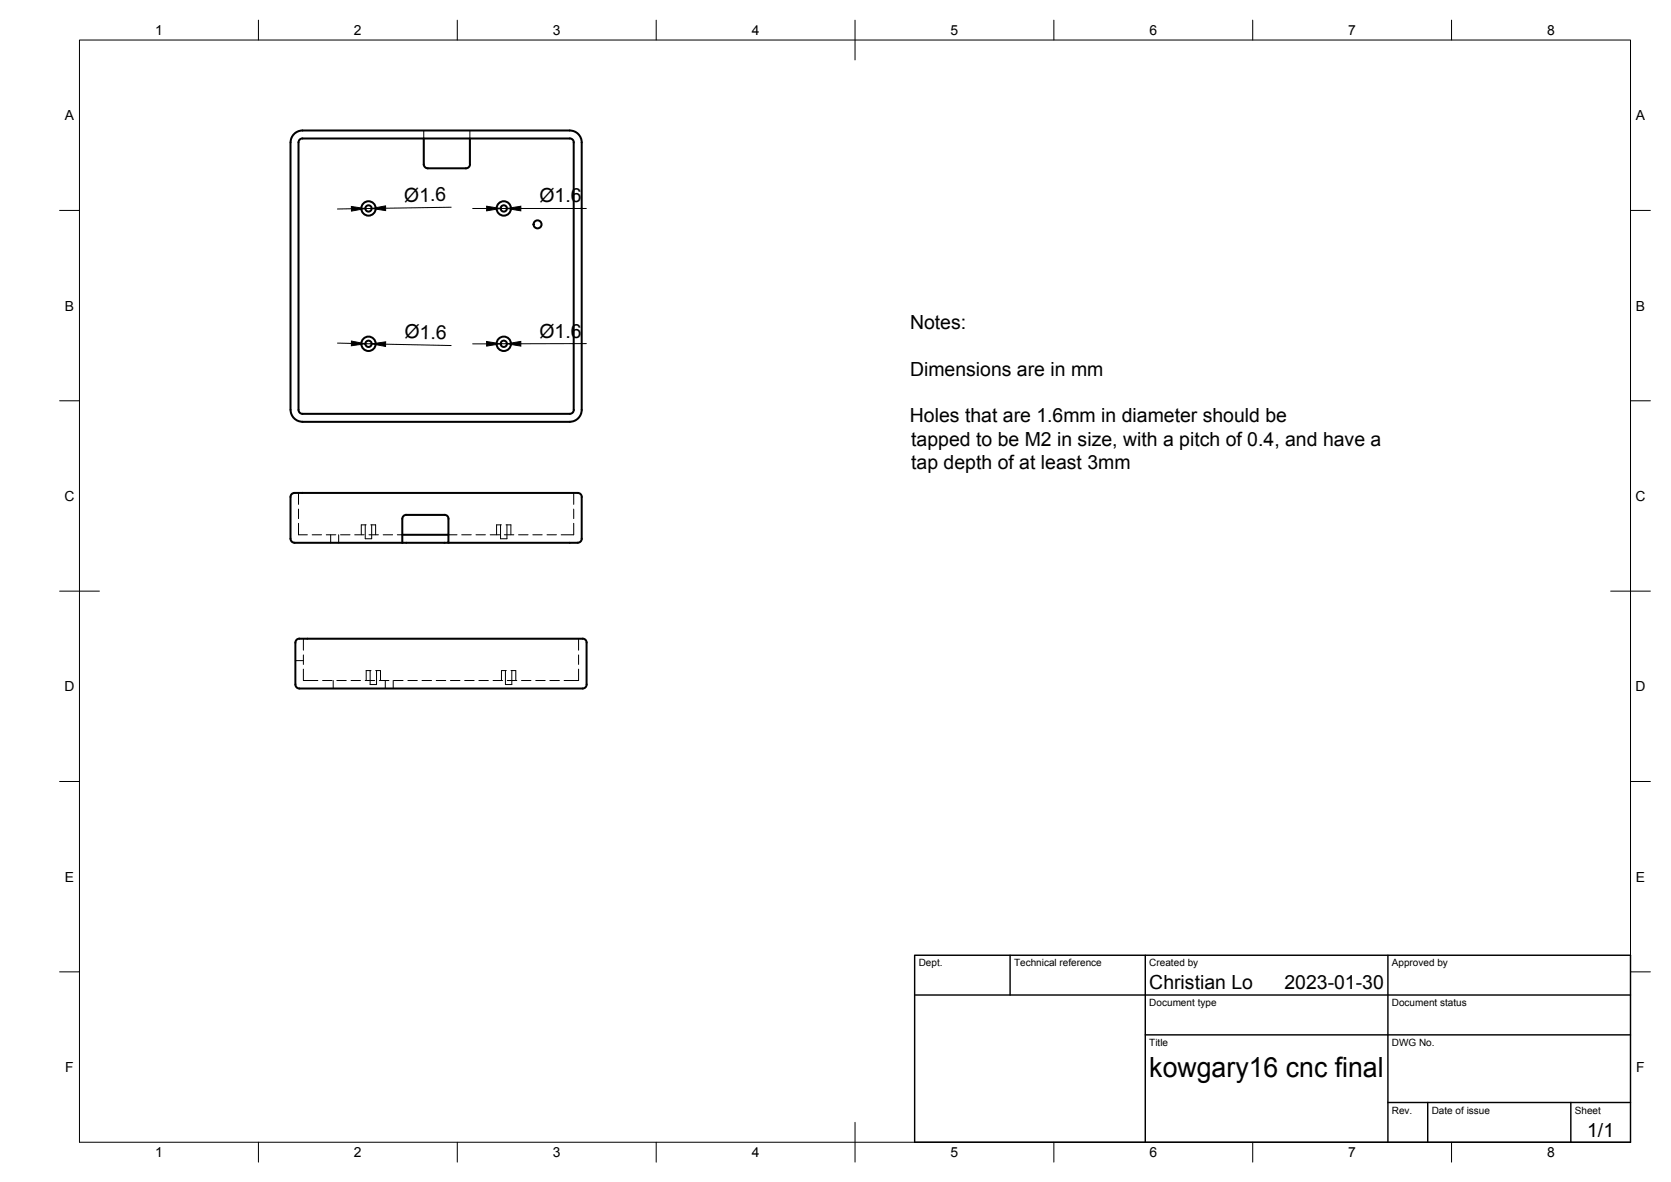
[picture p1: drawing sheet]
<svg xmlns="http://www.w3.org/2000/svg" width="420mm" height="297mm" viewBox="0 0 420 297" stroke-linecap="round" stroke-linejoin="round" font-family="sans-serif">
<!-- layer: Visible -->
<g fill="none" stroke="#000" stroke-width=".51">
<path d="M73 35.8v67.2M73.1 35.8a2.99 2.99 0 0 1 3-3h67.2a2.99 2.99 0 0 1 3 3M75.1 35.8v67.2M76.1 34.8h67.2M76.1 34.8a1.01 1.01 0 0 0-1 1M106.6 34.8v6.5a1.01 1.01 0 0 0 .9 1h9.7a1.01 1.01 0 0 0 1-1v-6.5M143.3 34.8a1.01 1.01 0 0 1 1 1M144.3 35.8v67.2M146.3 35.8v67.2M73.1 103a2.99 2.99 0 0 0 3 3h67.2a3 3 0 0 0 3-3M75.1 103a1.01 1.01 0 0 0 1 1h67.2a1.01 1.01 0 0 0 1-1M101.2 134.4h11.6"/>
<path d="M101.2 136.4h-26.3a1.52 1.52 0 0 1-1.9-1v-10.5a1.51 1.51 0 0 1 1.9-1h69.5a1.81 1.81 0 0 1 1.8 .6l.1 10.9a1.37 1.37 0 0 1-1.6 1h-31.9M102.2 129.4h9.6M102.2 129.4a1.01 1.01 0 0 0-1 1v6M111.8 129.4a.97 .97 0 0 1 1 1v6h-11.6M75.3 173h71.2M75.3 160.5h71.2M75.3 160.5a1.01 1.01 0 0 0-1 1v10.5a1.01 1.01 0 0 0 1 1M146.5 160.5a1.01 1.01 0 0 1 1 1M147.5 161.5v10.5M147.5 172a1.01 1.01 0 0 1-1 1"/>
<circle cx="92.7" cy="52.4" r="1.81"/>
<circle cx="92.7" cy="52.4" r=".79"/>
<circle cx="126.7" cy="52.4" r="1.81"/>
<circle cx="126.7" cy="52.4" r=".79"/>
<circle cx="135.2" cy="56.4" r="1.01"/>
<circle cx="92.7" cy="86.4" r="1.81"/>
<circle cx="92.7" cy="86.4" r=".79"/>
<circle cx="126.7" cy="86.4" r="1.81"/>
<circle cx="126.7" cy="86.4" r=".79"/>
</g>
<!-- layer: Hidden -->
<g fill="none" stroke="#000" stroke-width=".25">
<path d="M106.6 32.8v2M118.2 32.8v2M75.1 131.5v2.9h2.2M75.1 123.9v2.9M75.1 127.9v2.4M78.5 134.4h2.4M82 134.4h2.4M83.1 134.4v2M85.2 134.4v2M85.6 134.4h2.4M89.2 134.4h2.4M91.8 131.9v3.5h1.7v-3.5"/>
<path d="M92.1 131.9h-1.3v2.5M92.8 134.4h2.3M93.2 131.9h1.2v2.5M96.4 134.4h2.3M99.9 134.4h1.3M112.8 134.4h2.1M116.1 134.4h2.4M119.7 134.4h2.3M123.3 134.4h2.3M125.9 131.9v3.5h1.6v-3.5M126.1 131.9h-1.2v2.5M126.8 134.4h2.4"/>
<path d="M127.3 131.9h1.2v2.5M130.4 134.4h2.4M134 134.4h2.3M137.5 134.4h2.4M144.3 131.5v2.9h-3.2M144.3 123.9v2.9M144.3 127.9v2.4M74.3 166h2M76.3 168.2v2.8h3.6M76.3 160.5v2.9M76.3 164.6v2.4M81.1 171h2.4"/>
<path d="M83.8 171v2M84.7 171h2.4M88.3 171h2.3M91.8 171h2.4M93.1 168.5v3.5h1.6v-3.5M93.3 168.5h-1.2v2.5M94.5 168.5h1.2v2.5M95.4 171h2.4M96.9 171v2M98.9 171v2M99 171h2.3M102.6 171h2.3"/>
<path d="M106.1 171h2.4M109.7 171h2.4M113.3 171h2.4M116.8 171h2.4M120.4 171h2.4M124 171h2.4M127.1 168.5v3.5h1.6v-3.5M127.3 168.5h-1.2v2.5M127.6 171h2.3M128.5 168.5h1.2v2.5M131.1 171h2.4M134.7 171h2.4"/>
<path d="M138.3 171h2.4M145.5 168.2v2.8h-3.7M145.5 160.5v2.9M145.5 164.6v2.4"/>
</g>
<!-- layer: BORDER -->
<g fill="none" stroke="#000" stroke-width=".25">
<path d="M20 10.1h390v276.9h-390zM65 5.1v5M115 5.1v5M165 5.1v5M215 5.1v10M265 5.1v5M315 5.1v5M365 5.1v5M15 52.9h5M410 52.9h5M15 100.7h5M410 100.7h5"/>
<path d="M15 148.6h10M405 148.6h10M15 196.4h5M410 196.4h5M15 244.2h5M410 244.2h5M65 287v5M115 287v5M165 287v5M215 282.1v9.9M265 287v5M315 287v5"/>
<path d="M365 287v5"/>
</g>
<!-- layer: TITLEBLOCK -->
<path d="M230 240.1h180v46.9h-180zM230 250h180M254 240.1v9.9M288 240.1v46.9M349 240.1v46.9M288 260.1h122M349 277.1h61M359 277.1v9.9M395 277.1v9.9" fill="none" stroke="#000" stroke-width=".36"/>
<!-- layer: FD_Dimensions -->
<path d="M88.3 52.5h-3.4M93.5 52.4h-1.6M113.4 52.1l-16.4 .2M118.9 52.4h3.5M125.9 52.4h1.5M131 52.4h16.4M84.9 86.2l3.4 .1M91.9 86.4h1.6M96.9 86.5l16.5 .3M118.9 86.4h3.5M125.9 86.4h1.5M147.4 86.3l-16.4 .1" fill="none" stroke="#000" stroke-width=".25"/>
<path d="M88.3 51.9l3.6 .5-3.5 .7zM93.5 52.4l3.4-.7 .1 1.2zM122.4 51.8l3.5 .6-3.5 .6zM127.4 52.4l3.6-.6v1.2zM88.4 85.7l3.5 .7-3.6 .5zM93.5 86.4l3.5-.5-.1 1.2zM122.3 85.8l3.6 .6-3.5 .6zM127.4 86.4l3.6-.6v1.2z" fill="#000" stroke="#000" stroke-width=".25"/>
<text font-size="7" x="289" y="270.6">kowgary16 cnc final</text>
<g font-size="4.9">
<text x="101.6" y="50.7" transform="rotate(-1 101.6 50.7)">Ø1.6</text>
<text x="135.7" y="50.8">Ø1.6</text>
<text x="228.8" y="82.7">Notes:</text>
<text x="101.7" y="85.1" transform="rotate(1 101.7 85.1)">Ø1.6</text>
<text x="135.7" y="84.8">Ø1.6</text>
<text x="228.8" y="94.4">Dimensions are in mm</text>
<text x="228.8" y="106.1">Holes that are 1.6mm in diameter should be</text>
<text x="229.1" y="112">tapped to be M2 in size, with a pitch of 0.4, and have a</text>
<text x="229.1" y="117.8">tap depth of at least 3mm</text>
<text x="289" y="248.5">Christian Lo</text>
<text x="323" y="248.5">2023-01-30</text>
<text x="399.1" y="285.7">1/1</text>
</g>
<g font-size="3.5">
<text x="39" y="8.8">1</text>
<text x="89" y="8.8">2</text>
<text x="139" y="8.8">3</text>
<text x="189" y="8.8">4</text>
<text x="239" y="8.8">5</text>
<text x="289" y="8.8">6</text>
<text x="339" y="8.8">7</text>
<text x="389" y="8.8">8</text>
<text x="16.3" y="30.2">A</text>
<text x="411.3" y="30.2">A</text>
<text x="16.3" y="78">B</text>
<text x="411.3" y="78">B</text>
<text x="16.2" y="125.9">C</text>
<text x="411.2" y="125.9">C</text>
<text x="16.2" y="173.7">D</text>
<text x="411.2" y="173.7">D</text>
<text x="16.3" y="221.6">E</text>
<text x="411.3" y="221.6">E</text>
<text x="16.4" y="269.4">F</text>
<text x="411.4" y="269.4">F</text>
<text x="39" y="290.8">1</text>
<text x="89" y="290.8">2</text>
<text x="139" y="290.8">3</text>
<text x="189" y="290.8">4</text>
<text x="239" y="290.8">5</text>
<text x="289" y="290.8">6</text>
<text x="339" y="290.8">7</text>
<text x="389" y="290.8">8</text>
</g>
<g font-size="2.5">
<text x="231" y="242.9">Dept.</text>
<text x="255" y="242.9">Technical reference</text>
<text x="289" y="242.9">Created by</text>
<text x="350" y="242.9">Approved by</text>
<text x="289" y="252.8">Document type</text>
<text x="350" y="252.8">Document status</text>
<text x="289" y="262.9">Title</text>
<text x="350" y="262.9">DWG No.</text>
<text x="350" y="279.9">Rev.</text>
<text x="360" y="279.9">Date of issue</text>
<text x="396" y="279.9">Sheet</text>
</g>
</svg>
